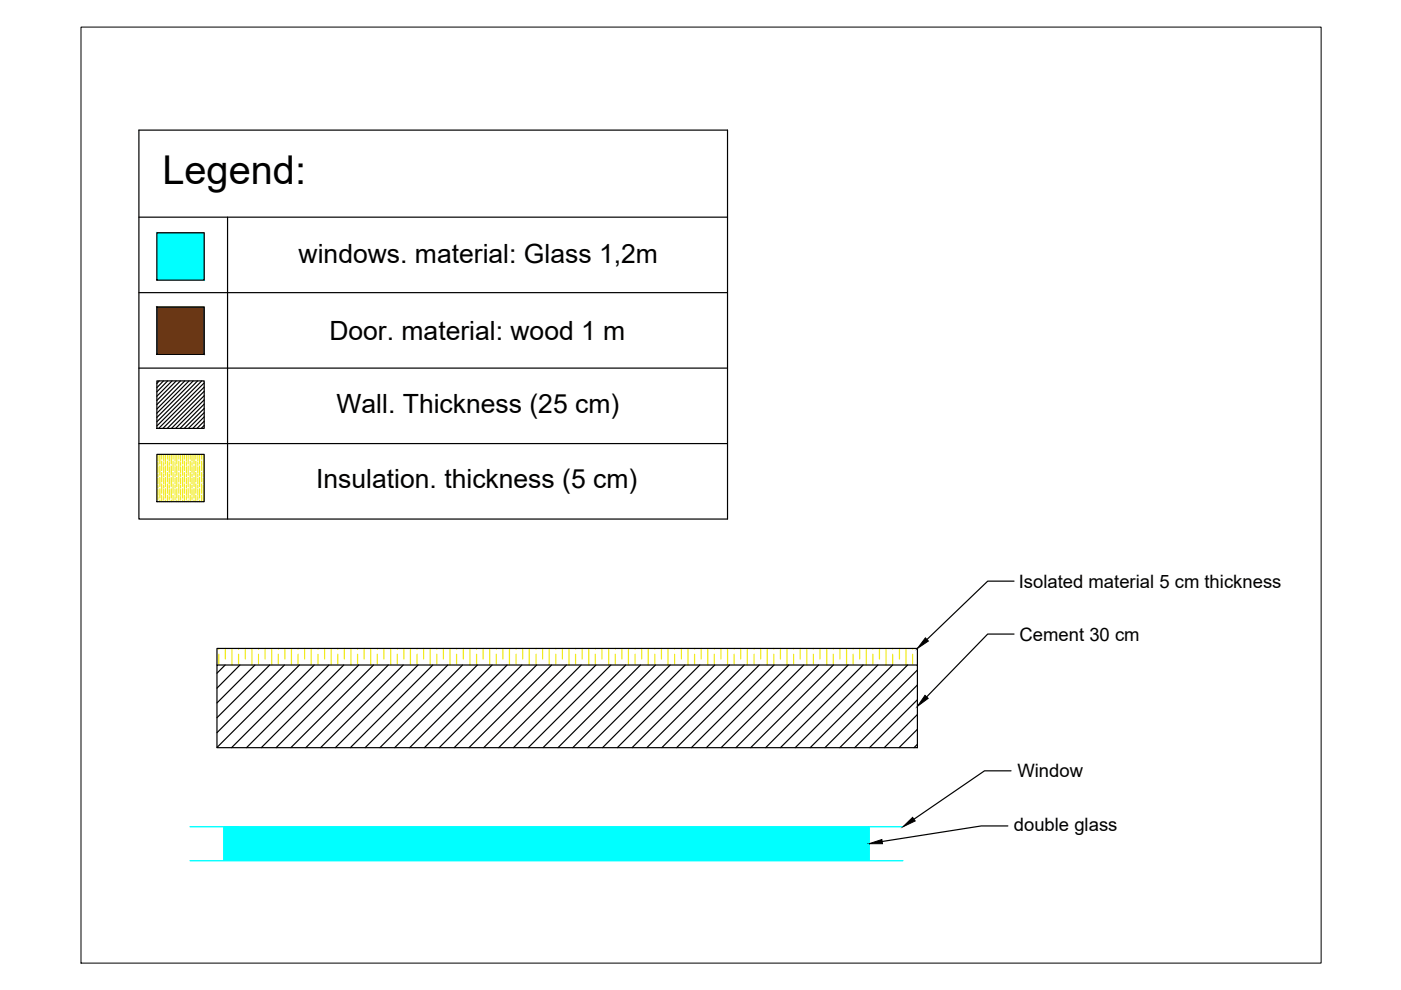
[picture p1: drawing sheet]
<svg xmlns="http://www.w3.org/2000/svg" width="297mm" height="210mm" viewBox="0 0 297 210" stroke-linecap="round" stroke-linejoin="round" font-family="sans-serif">
<!-- layer: 0 -->
<g fill="#0ff" stroke="#0ff" stroke-width=".21">
<path d="M33.3 49.3l10 10.1v-10.1zM33.3 49.3l10 10.1h-10z"/>
<path d="M47.5 175.3l136.8 7.2v-7.2zM47.5 175.3l136.8 7.2h-136.8z"/>
</g>
<g fill="none" stroke="#000" stroke-width=".25">
<path d="M29.4 27.6h124.8v82.5h-124.8zM29.4 46h124.8M33.3 49.3h10v10.1h-10zM48.2 46v64.1M29.4 62h124.8M29.4 78h124.8M33.3 65.1h10v10h-10zM29.4 94.1h124.8M33.3 80.8h10v10h-10zM33.3 96.3h10v10.1h-10zM33.8 80.8l-.5 .5M34.7 80.8l-1.4 1.4"/>
<path d="M35.5 80.8l-2.2 2.3M36.5 80.8l-3.2 3.2M37.4 80.8l-4.1 4.1M38.3 80.8l-5 5M39.2 80.8l-5.9 5.9M40.1 80.8l-6.8 6.8M41 80.8l-7.7 7.7M41.9 80.8l-8.6 8.6M42.8 80.8l-9.5 9.5M43.3 81.2l-9.7 9.6M43.3 82.1l-8.8 8.7M43.3 83l-7.8 7.8"/>
<path d="M43.3 83.9l-6.9 6.9M43.3 84.8l-6.1 6M43.3 85.7l-5.1 5.1M43.3 86.6l-4.2 4.2M43.3 87.5l-3.4 3.3M43.3 88.4l-2.4 2.4M43.3 89.3l-1.5 1.5M43.3 90.2l-.6 .6M215 123.2h-5.6l-12.9 12.4M215 134.4h-5.6l-12.9 13.4M46 141h148.5v17.5h-148.5zM46 141v-3.5h148.5v3.5"/>
<path d="M47.7 141l-1.7 1.7M50.9 141l-4.9 4.9M54 141l-8 8M57.2 141l-11.2 11.2M60.3 141l-14.3 14.3M63.5 141l-17.5 17.5M66.6 141l-17.5 17.5M69.8 141l-17.5 17.5M72.9 141l-17.5 17.5M76.1 141l-17.6 17.5M79.2 141l-17.5 17.5M82.3 141l-17.5 17.5"/>
<path d="M85.5 141l-17.5 17.5M88.6 141l-17.5 17.5M91.8 141l-17.5 17.5M94.9 141l-17.5 17.5M98.1 141l-17.6 17.5M101.2 141l-17.5 17.5M104.3 141l-17.4 17.5M107.5 141l-17.5 17.5M110.6 141l-17.5 17.5M113.8 141l-17.5 17.5M117 141l-17.6 17.5M120.1 141l-17.5 17.5"/>
<path d="M123.2 141l-17.5 17.5M126.4 141l-17.5 17.5M129.5 141l-17.5 17.5M132.7 141l-17.6 17.5M135.8 141l-17.5 17.5M139 141l-17.6 17.5M142.1 141l-17.5 17.5M145.2 141l-17.5 17.5M148.4 141l-17.5 17.5M151.5 141l-17.5 17.5M154.7 141l-17.6 17.5M157.8 141l-17.5 17.5"/>
<path d="M161 141l-17.5 17.5M164.1 141l-17.5 17.5M167.2 141l-17.4 17.5M170.4 141l-17.5 17.5M173.6 141l-17.6 17.5M176.7 141l-17.5 17.5M179.8 141l-17.5 17.5M183 141l-17.5 17.5M186.1 141l-17.5 17.5M189.3 141l-17.5 17.5M192.4 141l-17.5 17.5M194.5 142.1l-16.5 16.4"/>
<path d="M194.5 145.2l-13.3 13.3M194.5 148.4l-10.2 10.1M194.5 151.5l-7 7M194.5 154.6l-3.9 3.9M194.5 157.8l-.7 .7M213.7 175.1h-5.6l-21.1 3.3M214.4 163.4h-5.7l-14.9 10.3"/>
</g>
<path d="M33.3 65.1l10 10v-10zM33.3 65.1l10 10h-10z" fill="#6a3715" stroke="#6a3715" stroke-width=".21"/>
<g fill="none" stroke="#f1eb1f" stroke-width=".25">
<path d="M33.5 96.5v1.3M33.5 98.1v.6M33.5 99v1.2M33.9 96.4v2M33.9 98.8v2M34.3 96.3v1.1M34.3 97.8v2M34.7 96.5v1.3M34.7 98.1v.6M34.7 99v1.2M35.1 96.4v2M35.1 98.8v2"/>
<path d="M35.5 96.3v1.1M35.5 97.8v2M35.9 96.5v1.3M35.9 98.1v.6M35.9 99v1.2M36.3 96.4v2M36.3 98.8v2M36.7 96.3v1.1M36.7 97.8v2M37.1 96.5v1.3M37.1 98.1v.6M37.1 99v1.2"/>
<path d="M37.5 96.4v2M37.5 98.8v2M37.9 96.3v1.1M37.9 97.8v2M38.3 96.5v1.3M38.3 98.1v.6M38.3 99v1.2M38.7 96.4v2M38.7 98.8v2M39.1 96.3v1.1M39.1 97.8v2M39.5 96.5v1.3"/>
<path d="M39.5 98.1v.6M39.5 99v1.2M39.9 96.4v2M39.9 98.8v2M40.3 96.3v1.1M40.3 97.8v2M40.7 96.5v1.3M40.7 98.1v.6M40.7 99v1.2M41.1 96.4v2M41.1 98.8v2M41.5 96.3v1.1"/>
<path d="M41.5 97.8v2M41.9 96.5v1.3M41.9 98.1v.6M41.9 99v1.2M42.3 96.4v2M42.3 98.8v2M42.7 96.3v1.1M42.7 97.8v2M43.1 96.5v1.3M43.1 98.1v.6M43.1 99v1.2M33.5 100.5v.6"/>
<path d="M33.5 101.4v1.2M33.5 102.9v.6M33.5 103.8v1.2M33.5 105.3v.6M33.5 106.2v.2M33.9 101.2v2M33.9 103.6v2M33.9 106v.4M34.3 100.2v2M34.3 102.6v2M34.3 105v1.4M34.7 100.5v.6"/>
<path d="M34.7 101.4v1.2M34.7 102.9v.6M34.7 103.8v1.2M34.7 105.3v.6M34.7 106.2v.2M35.1 101.2v2M35.1 103.6v2M35.1 106v.4M35.5 100.2v2M35.5 102.6v2M35.5 105v1.4M35.9 100.5v.6"/>
<path d="M35.9 101.4v1.2M35.9 102.9v.6M35.9 103.8v1.2M35.9 105.3v.6M35.9 106.2v.2M36.3 101.2v2M36.3 103.6v2M36.3 106v.4M36.7 100.2v2M36.7 102.6v2M36.7 105v1.4M37.1 100.5v.6"/>
<path d="M37.1 101.4v1.2M37.1 102.9v.6M37.1 103.8v1.2M37.1 105.3v.6M37.1 106.2v.2M37.5 101.2v2M37.5 103.6v2M37.5 106v.4M37.9 100.2v2M37.9 102.6v2M37.9 105v1.4M38.3 100.5v.6"/>
<path d="M38.3 101.4v1.2M38.3 102.9v.6M38.3 103.8v1.2M38.3 105.3v.6M38.3 106.2v.2M38.7 101.2v2M38.7 103.6v2M38.7 106v.4M39.1 100.2v2M39.1 102.6v2M39.1 105v1.4M39.5 100.5v.6"/>
<path d="M39.5 101.4v1.2M39.5 102.9v.6M39.5 103.8v1.2M39.5 105.3v.6M39.5 106.2v.2M39.9 101.2v2M39.9 103.6v2M39.9 106v.4M40.3 100.2v2M40.3 102.6v2M40.3 105v1.4M40.7 100.5v.6"/>
<path d="M40.7 101.4v1.2M40.7 102.9v.6M40.7 103.8v1.2M40.7 105.3v.6M40.7 106.2v.2M41.1 101.2v2M41.1 103.6v2M41.1 106v.4M41.5 100.2v2M41.5 102.6v2M41.5 105v1.4M41.9 100.5v.6"/>
<path d="M41.9 101.4v1.2M41.9 102.9v.6M41.9 103.8v1.2M41.9 105.3v.6M41.9 106.2v.2M42.3 101.2v2M42.3 103.6v2M42.3 106v.4M42.7 100.2v2M42.7 102.6v2M42.7 105v1.4M43.1 100.5v.6"/>
<path d="M43.1 101.4v1.2M43.1 102.9v.6M43.1 103.8v1.2M43.1 105.3v.6M43.1 106.2v.2M46.4 137.5v.2M46.4 138.7v2.1M47.8 137.5v2.2M49.2 137.7v3.3M50.6 137.5v.2M50.6 138.7v2.1M52 137.5v2.2"/>
<path d="M53.4 137.7v3.3M54.8 137.5v.2M54.8 138.7v2.1M56.2 137.5v2.2M57.6 137.7v3.3M59 137.5v.2M59 138.7v2.1M60.4 137.5v2.2M61.8 137.7v3.3M63.2 137.5v.2M63.2 138.7v2.1M64.6 137.5v2.2"/>
<path d="M66 137.7v3.3M67.4 137.5v.2M67.4 138.7v2.1M68.8 137.5v2.2M70.2 137.7v3.3M71.6 137.5v.2M71.6 138.7v2.1M73 137.5v2.2M74.4 137.7v3.3M75.8 137.5v.2M75.8 138.7v2.1M77.2 137.5v2.2"/>
<path d="M78.6 137.7v3.3M80 137.5v.2M80 138.7v2.1M81.4 137.5v2.2M82.8 137.7v3.3M84.2 137.5v.2M84.2 138.7v2.1M85.6 137.5v2.2M87 137.7v3.3M88.4 137.5v.2M88.4 138.7v2.1M89.8 137.5v2.2"/>
<path d="M91.2 137.7v3.3M92.6 137.5v.2M92.6 138.7v2.1M94 137.5v2.2M95.4 137.7v3.3M96.8 137.5v.2M96.8 138.7v2.1M98.2 137.5v2.2M99.6 137.7v3.3M101 137.5v.2M101 138.7v2.1M102.4 137.5v2.2"/>
<path d="M103.8 137.7v3.3M105.2 137.5v.2M105.2 138.7v2.1M106.6 137.5v2.2M108 137.7v3.3M109.4 137.5v.2M109.4 138.7v2.1M110.8 137.5v2.2M112.2 137.7v3.3M113.7 137.5v.2M113.7 138.7v2.1M115 137.5v2.2"/>
<path d="M116.4 137.7v3.3M117.8 137.5v.2M117.8 138.7v2.1M119.2 137.5v2.2M120.6 137.7v3.3M122 137.5v.2M122 138.7v2.1M123.4 137.5v2.2M124.8 137.7v3.3M126.2 137.5v.2M126.2 138.7v2.1M127.6 137.5v2.2"/>
<path d="M129.1 137.7v3.3M130.5 137.5v.2M130.5 138.7v2.1M131.9 137.5v2.2M133.3 137.7v3.3M134.6 137.5v.2M134.6 138.7v2.1M136 137.5v2.2M137.4 137.7v3.3M138.8 137.5v.2M138.8 138.7v2.1M140.2 137.5v2.2"/>
<path d="M141.6 137.7v3.3M143 137.5v.2M143 138.7v2.1M144.5 137.5v2.2M145.9 137.7v3.3M147.3 137.5v.2M147.3 138.7v2.1M148.7 137.5v2.2M150.1 137.7v3.3M151.5 137.5v.2M151.5 138.7v2.1M152.9 137.5v2.2"/>
<path d="M154.2 137.7v3.3M155.6 137.5v.2M155.6 138.7v2.1M157 137.5v2.2M158.4 137.7v3.3M159.9 137.5v.2M159.9 138.7v2.1M161.3 137.5v2.2M162.7 137.7v3.3M164.1 137.5v.2M164.1 138.7v2.1M165.5 137.5v2.2"/>
<path d="M166.9 137.7v3.3M168.3 137.5v.2M168.3 138.7v2.1M169.7 137.5v2.2M171.1 137.7v3.3M172.5 137.5v.2M172.5 138.7v2.1M173.8 137.5v2.2M175.3 137.7v3.3M176.7 137.5v.2M176.7 138.7v2.1M178.1 137.5v2.2"/>
<path d="M179.5 137.7v3.3M180.9 137.5v.2M180.9 138.7v2.1M182.3 137.5v2.2M183.7 137.7v3.3M185.1 137.5v.2M185.1 138.7v2.1M186.5 137.5v2.2M187.9 137.7v3.3M189.3 137.5v.2M189.3 138.7v2.1M190.7 137.5v2.2"/>
<path d="M192.1 137.7v3.3M193.5 137.5v.2M193.5 138.7v2.1"/>
</g>
<path d="M196.2 135.2l.6 .7-2.3 1.6zM196.1 147.4l.7 .7-2.3 1.7zM184.3 178.9l2.7-.9 .1 .9zM191.5 175.3l2-2 .5 .8z" fill="#000" stroke="#000" stroke-width=".21"/>
<!-- layer: Windows -->
<path d="M40.3 175.3h151.2M47.5 175.3v7.2M184.3 175.3v7.2M40.3 182.5h151.2" fill="none" stroke="#0ff" stroke-width=".25"/>
<!-- layer: 0 -->
<path d="M17.2 5.7h262.9v198.5h-262.9z" fill="none" stroke="#000" stroke-width=".21"/>
<text font-size="8.4" x="34.4" y="38.9">Legend:</text>
<g font-size="5.6">
<text x="63.3" y="55.7">windows. material: Glass 1,2m</text>
<text x="69.8" y="72">Door. material: wood 1 m</text>
<text x="71.4" y="87.5">Wall. Thickness (25 cm)</text>
<text x="67" y="103.5">Insulation. thickness (5 cm)</text>
</g>
<g font-size="3.9">
<text x="216" y="124.6">Isolated material 5 cm thickness</text>
<text x="216.2" y="135.9">Cement 30 cm</text>
<text x="215.7" y="164.8">Window</text>
<text x="215" y="176.1">double glass</text>
</g>
</svg>
